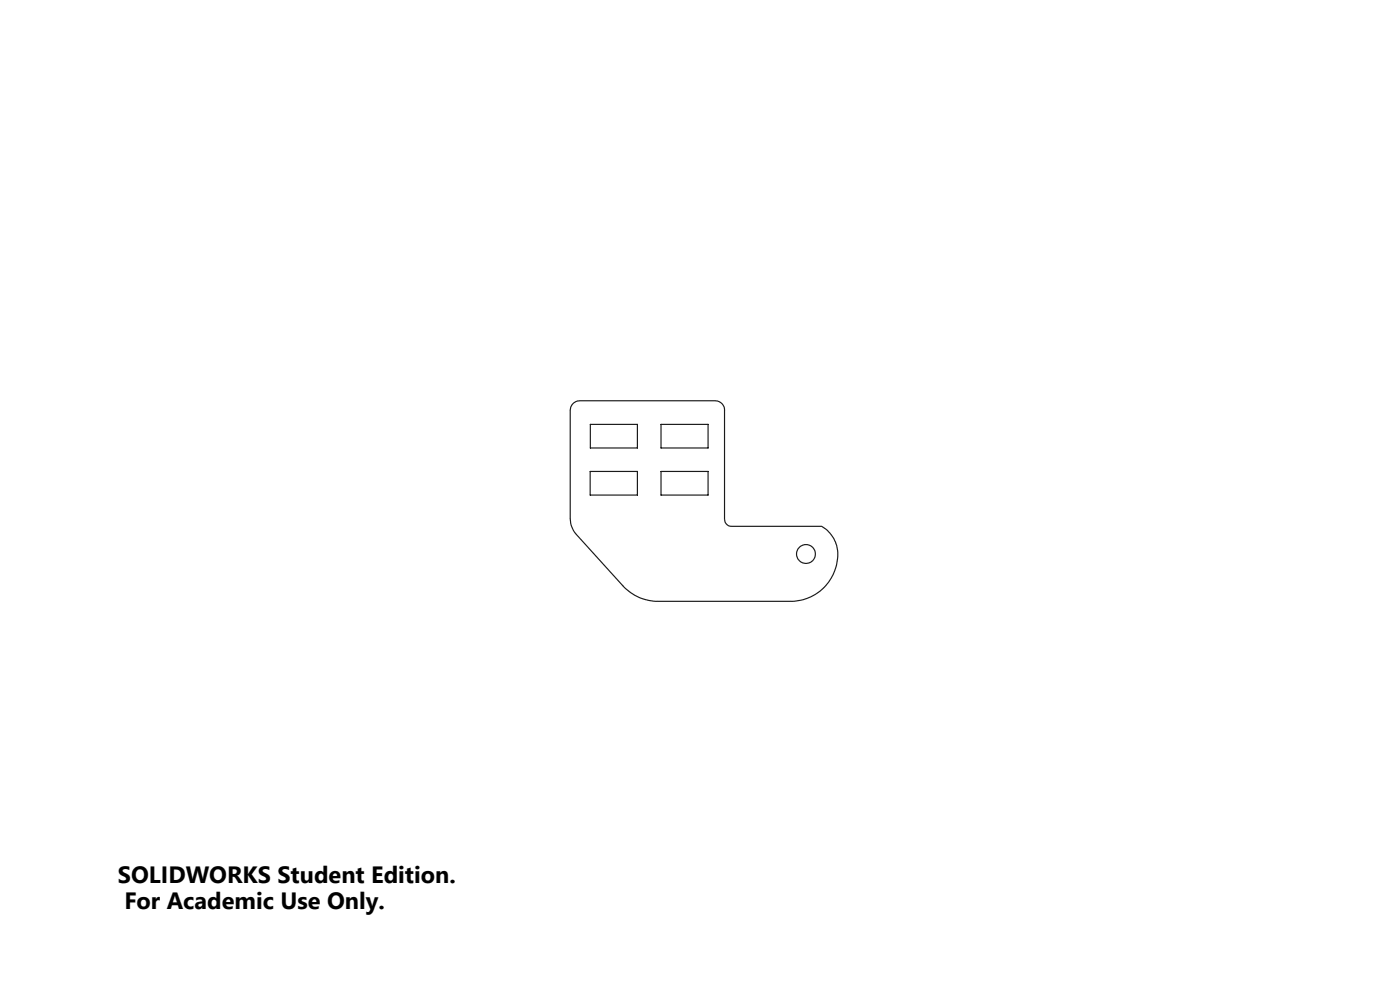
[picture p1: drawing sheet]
<svg xmlns="http://www.w3.org/2000/svg" width="297mm" height="210mm" viewBox="0 0 297 210" stroke-linecap="round" stroke-linejoin="round" font-family="sans-serif">
<g fill="none" stroke="#191924" stroke-width=".25">
<path d="M121.6 85.5l.6-.3 .8-.2h28.7a1.98 1.98 0 0 1 2 2v23.2a1.5 1.5 0 0 0 1.5 1.4h19.1a7.2 7.2 0 0 1 2.9 9 10 10 0 0 1-9.5 7h-28.1a10 10 0 0 1-7.4-3.3l-9.9-10.9a5.3 5.3 0 0 1-1.3-3.4v-23a1.99 1.99 0 0 1 .6-1.5zM125.2 90h10v5h-10zM140.2 90h10v5h-10zM125.2 100h10v5h-10zM140.2 100h10v5h-10z"/>
<circle cx="171" cy="117.5" r="1.99"/>
</g>
<g font-size="5">
<text x="25" y="187.4">SOLIDWORKS Student Edition.</text>
<text x="26.4" y="192.9">For Academic Use Only.</text>
</g>
</svg>
